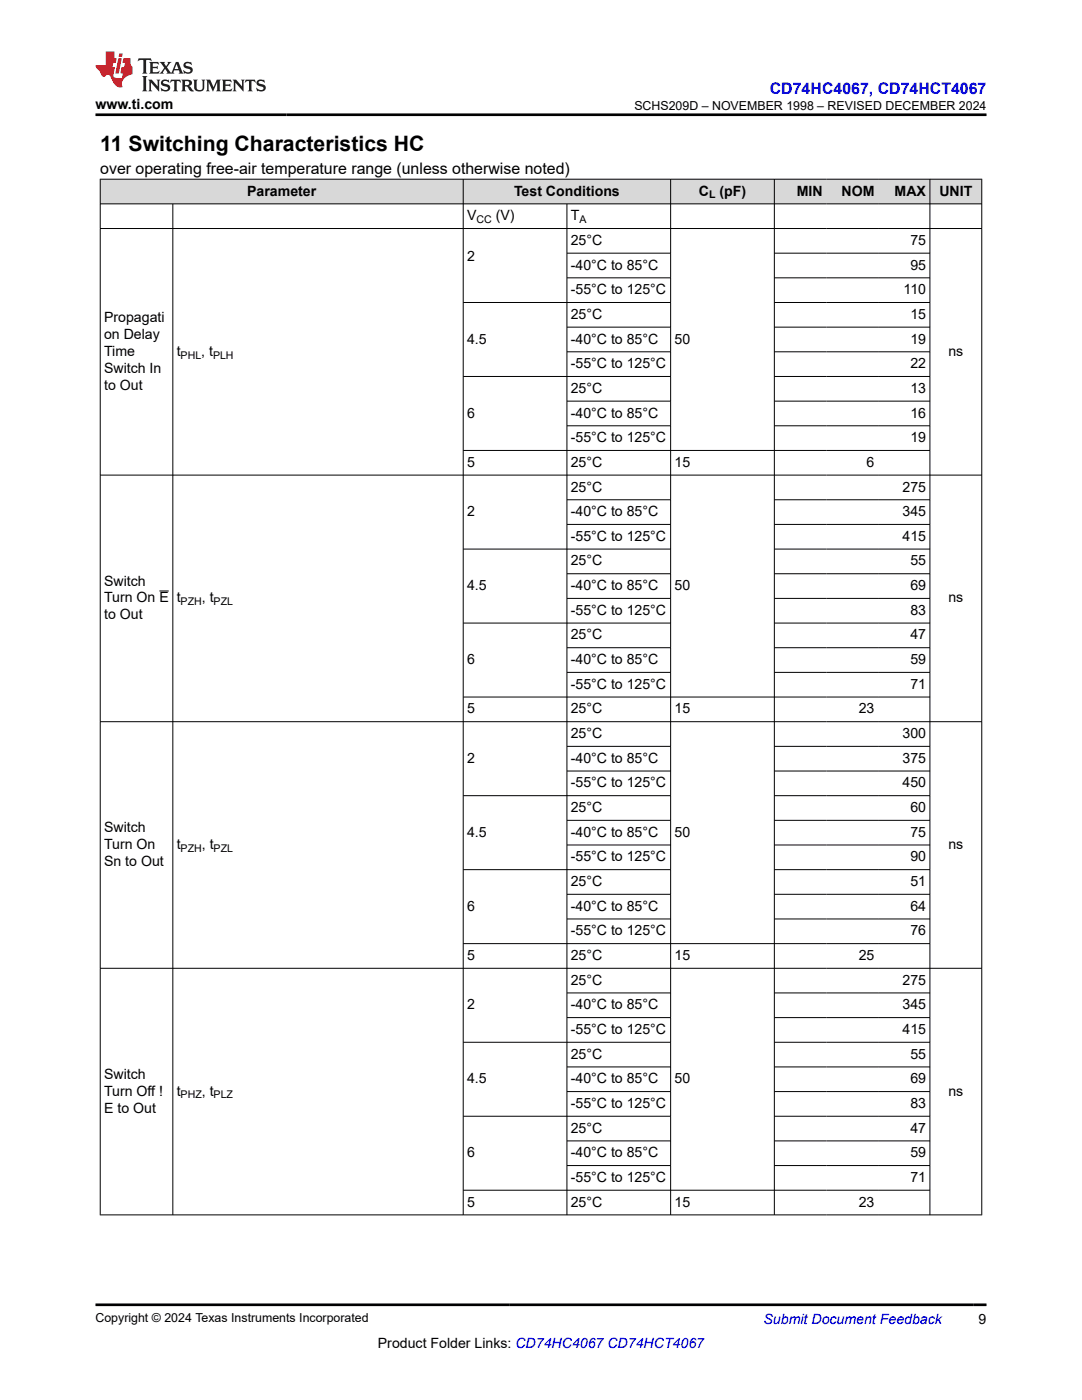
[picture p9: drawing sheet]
<svg xmlns="http://www.w3.org/2000/svg" width="216mm" height="279mm" viewBox="0 0 216 279" stroke-linecap="round" stroke-linejoin="round" font-family="sans-serif">
<g fill="#d8d8d8">
<path d="M20 35.8h175.9v4.9h-175.9z" fill-rule="evenodd"/>
<path d="M20.1 35.8h72.3v4.8h-72.3z" fill-rule="evenodd"/>
<path d="M92.5 35.8h41.3v4.8h-41.3z" fill-rule="evenodd"/>
<path d="M133.9 35.8h20.5v4.8h-20.5z" fill-rule="evenodd"/>
<path d="M154.6 35.8h10.3v4.8h-10.3z" fill-rule="evenodd"/>
<path d="M164.9 35.8h10.3v4.8h-10.3z" fill-rule="evenodd"/>
<path d="M175.2 35.8h10.3v4.8h-10.3z" fill-rule="evenodd"/>
<path d="M185.6 35.8h10.2v4.8h-10.2z" fill-rule="evenodd"/>
</g>
<g fill="none" stroke="#000" stroke-width=".2">
<path d="M19.9 35.8h176.1M20 35.7v206.8M92.4 35.7v206.8M133.8 35.7v206.8M154.5 35.7v206.8M185.6 35.7v206.8M195.9 35.7v206.8M19.9 40.7h176.1M19.9 45.6h176.1M34.5 40.7v201.8M113.1 40.7v201.8M113.1 50.5h20.8"/>
<path d="M113.1 55.4h20.8M154.5 50.5h31.1M154.5 55.4h31.1M92.4 60.4h41.5M92.4 75.1h41.5M113.1 65.3h20.8M113.1 70.2h20.8M154.5 60.4h31.1M154.5 75.1h31.1M154.5 65.3h31.1M154.5 70.2h31.1M19.9 94.8h176.1"/>
<path d="M113.1 80.1h20.8M113.1 85h20.8M113.1 99.7h20.8M154.5 80.1h31.1M154.5 85h31.1M154.5 99.7h31.1M185.6 89.9h-93.2M31.8 117.9h1.9M113.1 104.7h20.8M113.1 114.5h20.8M113.1 119.4h20.8M133.9 109.6h-41.5"/>
<path d="M154.5 109.6h31.1M154.5 104.7h31.1M154.5 114.5h31.1M154.5 119.4h31.1M113.1 129.3h20.8M113.1 134.2h20.8M133.9 124.3h-41.5M154.5 124.3h31.1M154.5 129.3h31.1M154.5 134.2h31.1M185.6 139.1h-93.2M19.9 144h176.1"/>
<path d="M113.1 149h20.8M113.1 153.9h20.8M133.9 158.8h-41.5M154.5 158.8h31.1M154.5 149h31.1M154.5 153.9h31.1M113.1 163.7h20.8M113.1 168.6h20.8M113.1 178.5h20.8M133.9 173.6h-41.5M154.5 173.6h31.1M154.5 163.7h31.1"/>
<path d="M154.5 168.6h31.1M154.5 178.5h31.1M19.9 193.2h176.1M113.1 183.4h20.8M113.1 198.2h20.8M154.5 183.4h31.1M154.5 198.2h31.1M185.6 188.3h-93.2M113.1 203.1h20.8M113.1 212.9h20.8M113.1 217.8h20.8M133.9 208h-41.5"/>
<path d="M154.5 208h31.1M154.5 203.1h31.1M154.5 212.9h31.1M154.5 217.8h31.1M113.1 227.7h20.8M113.1 232.6h20.8M133.9 222.8h-41.5M154.5 222.8h31.1M154.5 227.7h31.1M154.5 232.6h31.1M185.6 237.5h-93.2M19.9 242.5h176.1"/>
</g>
<path d="M27.7 11.6l-.2 .6 .5-.2h.6v.1v2.2l-.2 .4h1l-.2-.4v-2.2v-.1h.5l.5 .2-.1-.6zM29.8 12.4l.2 .3v1.6l-.2 .4h1.9l.1-.6a1.08 1.08 0 0 1-1.3 .2v-.7h.6l.4 .2v-.7l-.4 .2h-.6v-.5l.2-.2a1 1 0 0 1 1 .3l-.1-.5zM31.8 12.4l1 1.1-1 1.2h.9l-.2-.2 .4-.8 .5 .8-.2 .2h1.6l-.2-.2 .1-.5h1l.1 .5-.1 .2h.9l-.2-.4-.8-1.9h-.5l-1 2.1-.8-1.1 .9-1h-.8l.2 .2-.5 .6-.3-.6 .1-.2zM35.2 12.8l.4 1h-.8zM36.8 12.5a.65 .65 0 0 0-.2 .7 .65 .65 0 0 0 .6 .5l.7 .1 .1 .3a.79 .79 0 0 1-.7 .4 .79 .79 0 0 1-.7-.5l.1 .7 .2-.1a.93 .93 0 0 0 1.1 0 .93 .93 0 0 0 .4-.9 1.46 1.46 0 0 0-1.2-.6l-.1-.3a1.09 1.09 0 0 1 1.2 .2l-.2-.6-.1 .1-.6-.2zM28.4 15.2l.2 .4v2.2l-.2 .4h1l-.2-.4v-2.2l.2-.4zM29.6 15.9l.2 .4v1.5l-.2 .4h.8l-.3-.4v-1.3l1.7 1.8v-2l.2-.4h-.8l.2 .2 .1 1.1-1.2-1.3zM32.3 16a.65 .65 0 0 0-.2 .8 .65 .65 0 0 0 .7 .4l.6 .2 .1 .2a.79 .79 0 0 1-.7 .4 .79 .79 0 0 1-.7-.5l.1 .7 .2-.1a.93 .93 0 0 0 1.1 .1 .93 .93 0 0 0 .4-1 1.46 1.46 0 0 0-1.2-.5l-.1-.4a1.09 1.09 0 0 1 1.2 .2l-.2-.6-.1 .1-.6-.1zM34.1 15.9l-.1 .6a.63 .63 0 0 1 .7-.3l.1 1.6-.3 .4h1l-.2-.4v-1.6a.66 .66 0 0 1 .8 .3l-.1-.6zM36.2 15.9l.2 .4v1.5l-.2 .4h.9l-.2-.2v-.7h.5l.1 .2a.79 .79 0 0 0 1.2 .6l-1-.9a.61 .61 0 0 0 .6-.6 .61 .61 0 0 0-.5-.7zM36.9 16.2h.2a.47 .47 0 0 1 .5 .1 .47 .47 0 0 1 .1 .5l-.2 .1-.6 .1zM38.5 15.9l.2 .2a2.27 2.27 0 0 0 .4 2 1.04 1.04 0 0 0 1.7-.7v-1.3l.2-.2h-.8l.2 .4v1.1a.6 .6 0 0 1-.6 .6 .6 .6 0 0 1-.6-.6v-1.1l.3-.4zM41.1 15.9l.2 .4v1.5l-.2 .4h.7l-.2-.4v-1.4l.9 1.9 .8-1.9v1.4l-.2 .4h1l-.3-.4v-1.5l.3-.4h-.8l-.7 1.5-.7-1.5zM44.3 15.9l.2 .4v1.5l-.2 .4h1.9l.1-.6a1.09 1.09 0 0 1-1.3 .2v-.7h.6l.4 .2v-.6l-.4 .2h-.6v-.6l.2-.1a1.01 1.01 0 0 1 1 .3l-.1-.6zM46.4 15.9l.3 .4v1.5l-.3 .4h.8l-.2-.4v-1.3l1.6 1.8v-2l.2-.4h-.7l.2 .2v1.1l-1.2-1.3zM49 15.9l-.1 .6a.63 .63 0 0 1 .8-.3v1.6l-.3 .4h1l-.2-.4v-1.6a.66 .66 0 0 1 .8 .3l-.1-.6zM51.4 16a.65 .65 0 0 0-.2 .8 .65 .65 0 0 0 .6 .4l.6 .2 .2 .2a.79 .79 0 0 1-.8 .4 .79 .79 0 0 1-.6-.5l.1 .7 .2-.1a.93 .93 0 0 0 1 .1 .93 .93 0 0 0 .5-1 1.46 1.46 0 0 0-1.3-.5l-.1-.4a1.09 1.09 0 0 1 1.3 .2l-.2-.6-.2 .1-.5-.1z" fill="#231f20"/>
<path d="M21.1 10.3v2.7h-2.1l.1 .4 .9 1a.95 .95 0 0 0 .9 .9 .59 .59 0 0 1 .6-.4 .59 .59 0 0 1 .5 .3l.4 .8a1.59 1.59 0 0 0 2.1 1.4 1.61 1.61 0 0 1 1-2.3l1-.3-.1-1.5a1.59 1.59 0 0 1-.4-1.7h-1.4l-.2 .9h.5l-.1 .9h-.5l-.2 .9v.3l.4 .1-.2 .9h-.6a.73 .73 0 0 1-1.1-.7l.3-1.5h-.5l.2-.9h.5l.2-.9h-.5v-1.3zM23.6 11.6l-.6 3.1h.7l.6-3.1zM23.8 10.7l-.1 .6h.7l.1-.6z" fill="#ed1c24"/>
<path d="M19 22.9h177.8M19 260.4h177.8" fill="none" stroke="#000" stroke-width=".53"/>
<text font-size="4.2" x="20" y="30.2">11 Switching Characteristics HC</text>
<text font-size="3.2" fill="#00f" x="153.6" y="18.7">CD74HC4067, CD74HCT4067</text>
<text font-size="3.2" x="20" y="34.7">over operating free-air temperature range (unless otherwise noted)</text>
<g font-size="2.8">
<text x="19" y="21.8">www.ti.com</text>
<text x="49.3" y="39">Parameter</text>
<text x="102.6" y="39">Test Conditions</text>
<text x="139.4" y="39">C</text>
<text x="143.6" y="39">(pF)</text>
<text x="159" y="39">MIN</text>
<text x="167.9" y="39">NOM</text>
<text x="178.5" y="39">MAX</text>
<text x="187.4" y="39">UNIT</text>
<text x="93.2" y="44">V</text>
<text x="98.9" y="44">(V)</text>
<text x="113.9" y="44">T</text>
<text x="93.2" y="52.1">2</text>
<text x="113.9" y="48.9">25°C</text>
<text x="113.9" y="53.8">-40°C to 85°C</text>
<text x="181.6" y="48.9">75</text>
<text x="181.6" y="53.8">95</text>
<text x="113.9" y="58.7">-55°C to 125°C</text>
<text x="180.3" y="58.7">110</text>
<text x="20.8" y="64.3">Propagati</text>
<text x="113.9" y="63.6">25°C</text>
<text x="181.6" y="63.6">15</text>
<text x="20.8" y="67.6">on Delay</text>
<text x="20.8" y="71">Time</text>
<text x="35.3" y="71">t</text>
<text x="40.2" y="71">, t</text>
<text x="93.2" y="68.6">4.5</text>
<text x="113.9" y="68.6">-40°C to 85°C</text>
<text x="134.6" y="68.6">50</text>
<text x="181.6" y="68.6">19</text>
<text x="189.2" y="71">ns</text>
<text x="20.8" y="74.4">Switch In</text>
<text x="20.8" y="77.8">to Out</text>
<text x="113.9" y="73.5">-55°C to 125°C</text>
<text x="181.6" y="73.5">22</text>
<text x="93.2" y="83.3">6</text>
<text x="113.9" y="78.4">25°C</text>
<text x="113.9" y="83.3">-40°C to 85°C</text>
<text x="181.6" y="78.4">13</text>
<text x="181.6" y="83.3">16</text>
<text x="113.9" y="88.2">-55°C to 125°C</text>
<text x="181.6" y="88.2">19</text>
<text x="93.2" y="93.2">5</text>
<text x="113.9" y="93.2">25°C</text>
<text x="134.6" y="93.2">15</text>
<text x="172.9" y="93.2">6</text>
<text x="113.9" y="98.1">25°C</text>
<text x="180.1" y="98.1">275</text>
<text x="93.2" y="103">2</text>
<text x="113.9" y="103">-40°C to 85°C</text>
<text x="113.9" y="107.9">-55°C to 125°C</text>
<text x="180.1" y="103">345</text>
<text x="180.1" y="107.9">415</text>
<text x="113.9" y="112.9">25°C</text>
<text x="181.6" y="112.9">55</text>
<text x="20.8" y="116.9">Switch</text>
<text x="93.2" y="117.8">4.5</text>
<text x="113.9" y="117.8">-40°C to 85°C</text>
<text x="134.6" y="117.8">50</text>
<text x="181.6" y="117.8">69</text>
<text x="20.8" y="120.2">Turn On E</text>
<text x="20.8" y="123.6">to Out</text>
<text x="35.3" y="120.2">t</text>
<text x="40.3" y="120.2">, t</text>
<text x="113.9" y="122.7">-55°C to 125°C</text>
<text x="181.6" y="122.7">83</text>
<text x="189.2" y="120.2">ns</text>
<text x="113.9" y="127.6">25°C</text>
<text x="181.6" y="127.6">47</text>
<text x="93.2" y="132.5">6</text>
<text x="113.9" y="132.5">-40°C to 85°C</text>
<text x="113.9" y="137.5">-55°C to 125°C</text>
<text x="181.6" y="132.5">59</text>
<text x="181.6" y="137.5">71</text>
<text x="93.2" y="142.4">5</text>
<text x="113.9" y="142.4">25°C</text>
<text x="134.6" y="142.4">15</text>
<text x="171.4" y="142.4">23</text>
<text x="113.9" y="147.3">25°C</text>
<text x="180.1" y="147.3">300</text>
<text x="93.2" y="152.2">2</text>
<text x="113.9" y="152.2">-40°C to 85°C</text>
<text x="180.1" y="152.2">375</text>
<text x="113.9" y="157.1">-55°C to 125°C</text>
<text x="180.1" y="157.1">450</text>
<text x="20.8" y="166.1">Switch</text>
<text x="93.2" y="167">4.5</text>
<text x="113.9" y="162.1">25°C</text>
<text x="113.9" y="167">-40°C to 85°C</text>
<text x="134.6" y="167">50</text>
<text x="181.6" y="162.1">60</text>
<text x="181.6" y="167">75</text>
<text x="20.8" y="169.4">Turn On</text>
<text x="20.8" y="172.8">Sn to Out</text>
<text x="35.3" y="169.4">t</text>
<text x="40.3" y="169.4">, t</text>
<text x="113.9" y="171.9">-55°C to 125°C</text>
<text x="181.6" y="171.9">90</text>
<text x="189.2" y="169.4">ns</text>
<text x="113.9" y="176.8">25°C</text>
<text x="181.6" y="176.8">51</text>
<text x="93.2" y="181.8">6</text>
<text x="113.9" y="181.8">-40°C to 85°C</text>
<text x="181.6" y="181.8">64</text>
<text x="93.2" y="191.6">5</text>
<text x="113.9" y="186.7">-55°C to 125°C</text>
<text x="113.9" y="191.6">25°C</text>
<text x="134.6" y="191.6">15</text>
<text x="171.4" y="191.6">25</text>
<text x="181.6" y="186.7">76</text>
<text x="113.9" y="196.5">25°C</text>
<text x="180.1" y="196.5">275</text>
<text x="93.2" y="201.4">2</text>
<text x="113.9" y="201.4">-40°C to 85°C</text>
<text x="180.1" y="201.4">345</text>
<text x="113.9" y="206.4">-55°C to 125°C</text>
<text x="180.1" y="206.4">415</text>
<text x="20.8" y="215.3">Switch</text>
<text x="113.9" y="211.3">25°C</text>
<text x="181.6" y="211.3">55</text>
<text x="20.8" y="218.7">Turn Off !</text>
<text x="35.3" y="218.7">t</text>
<text x="40.3" y="218.7">, t</text>
<text x="93.2" y="216.2">4.5</text>
<text x="113.9" y="216.2">-40°C to 85°C</text>
<text x="113.9" y="221.1">-55°C to 125°C</text>
<text x="134.6" y="216.2">50</text>
<text x="181.6" y="216.2">69</text>
<text x="181.6" y="221.1">83</text>
<text x="189.2" y="218.7">ns</text>
<text x="20.8" y="222">E to Out</text>
<text x="113.9" y="226">25°C</text>
<text x="181.6" y="226">47</text>
<text x="93.2" y="231">6</text>
<text x="113.9" y="231">-40°C to 85°C</text>
<text x="181.6" y="231">59</text>
<text x="113.9" y="235.9">-55°C to 125°C</text>
<text x="181.6" y="235.9">71</text>
<text x="93.2" y="240.8">5</text>
<text x="113.9" y="240.8">25°C</text>
<text x="134.6" y="240.8">15</text>
<text x="171.4" y="240.8">23</text>
<text x="75.4" y="269">Product Folder Links: CD74HC4067 CD74HCT4067</text>
<text x="195.3" y="264.2">9</text>
</g>
<text font-size="2.8" fill="#00f" x="152.4" y="264.2">Submit Document Feedback</text>
<g font-size="2.5">
<text x="126.6" y="21.9">SCHS209D – NOVEMBER 1998 – REVISED DECEMBER 2024</text>
<text x="19" y="263.9">Copyright © 2024 Texas Instruments Incorporated</text>
</g>
<g font-size="2.1">
<text x="141.5" y="39.6">L</text>
<text x="95.1" y="44.5">CC</text>
<text x="115.6" y="44.5">A</text>
<text x="36" y="71.6">PHL</text>
<text x="42.5" y="71.6">PLH</text>
<text x="36" y="120.8">PZH</text>
<text x="42.6" y="120.8">PZL</text>
<text x="36" y="170">PZH</text>
<text x="42.6" y="170">PZL</text>
<text x="36" y="219.2">PHZ</text>
<text x="42.6" y="219.2">PLZ</text>
</g>
</svg>
